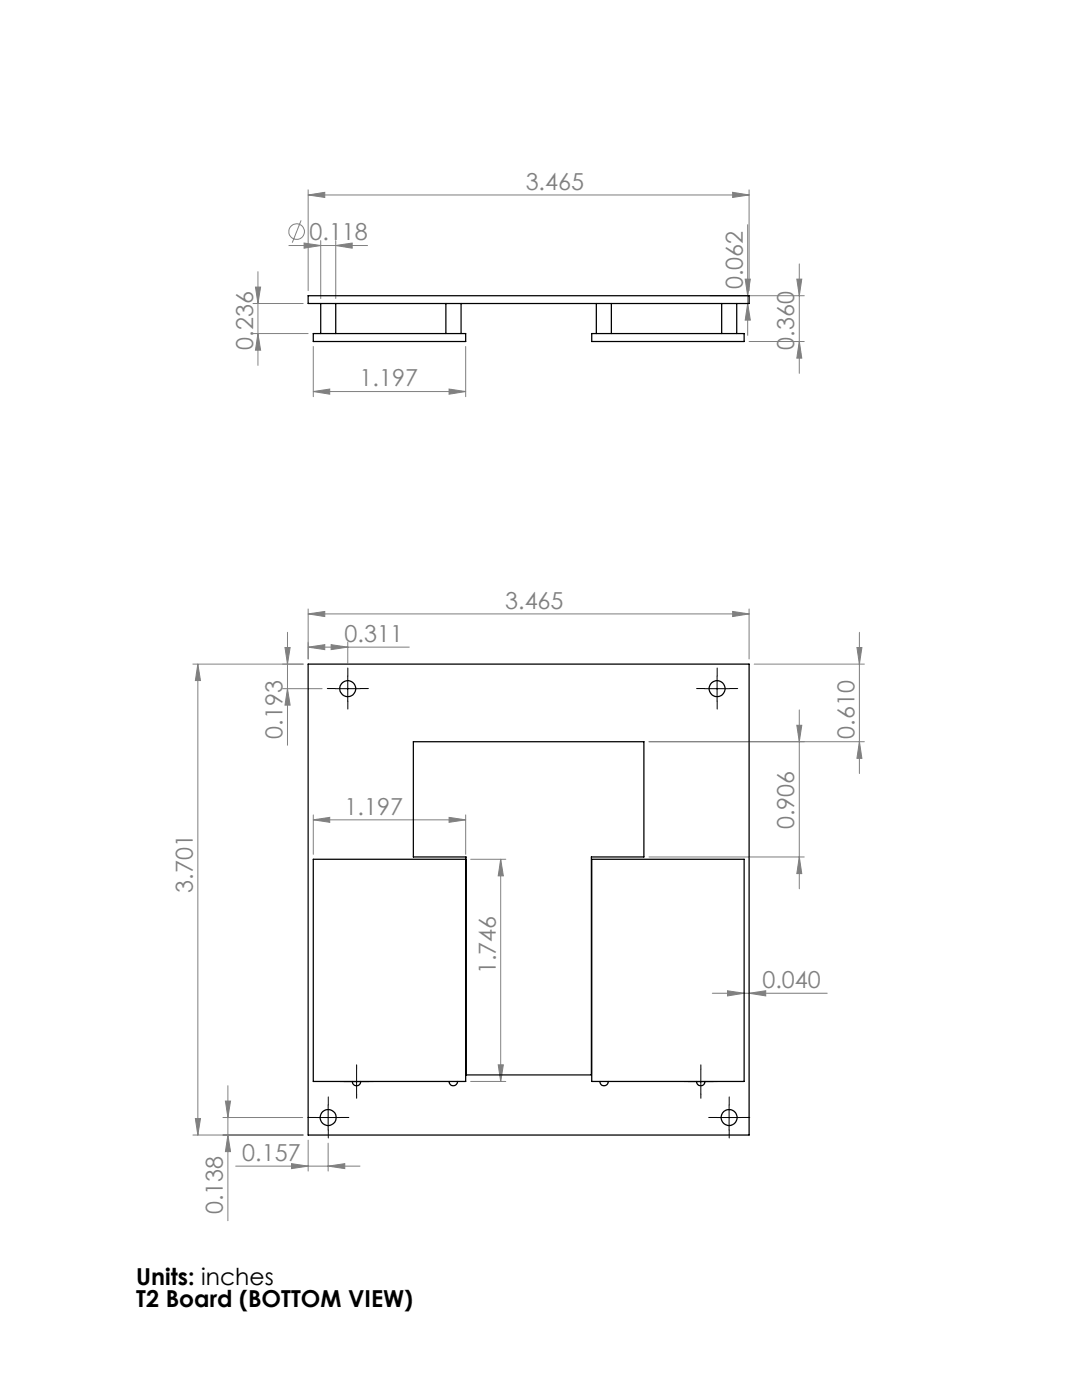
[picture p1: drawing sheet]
<svg xmlns="http://www.w3.org/2000/svg" width="216mm" height="279mm" viewBox="0 0 216 279" stroke-linecap="round" stroke-linejoin="round" font-family="sans-serif">
<g fill="none" stroke="#808080" stroke-width=".2">
<path d="M61.5 38.9l3.3-.5v1zM61.5 37.9v20.1M61.5 38.9h88M146.2 38.4l3.3 .5-3.3 .5zM149.5 37.9v20.1M51 57.3h1l-.5 3.3zM51.5 54.2v18.7M57.6 49h15.7M60.1 44l-1.8 4.4M60.7 48.5l3.3 .5-3.3 .5zM64 48v11.6M67 49l3.3-.5v1z"/>
<path d="M67 48v11.6M141.7 59h18.8M148.7 55.7h1l-.5 3.3zM149.2 44.8v22.1M159 55.7h1l-.5 3.3zM159.5 52.7v21.8M50.5 60.6h10M50.5 66.6h11M51.5 66.6l.5 3.3h-1zM62.5 78.1l3.3-.5v1.1zM62.5 69.1v10.1M62.5 78.1h30.4"/>
<path d="M89.6 77.6l3.3 .5-3.3 .6zM92.9 69.1v10.1M149.2 60.6l.5 3.3h-1zM149.5 68.2h11M159.5 68.2l.5 3.3h-1zM38.5 132.5h22M39.5 132.5l.5 3.3h-1zM39.5 132.5v94M56.4 137.4h7.9M56.9 129.2h1l-.5 3.3zM57.4 126.2v22.5M57.4 137.4l.5 3.3h-1z"/>
<path d="M61.5 129.2l3.3-.5v.9zM61.5 129.2h20.2M61.5 122.5l3.3-.5v1zM61.5 121.5v10M61.5 122.5h88M66.1 128.7l3.3 .5-3.3 .4zM69.4 128.2v4.1M146.2 122l3.3 .5-3.3 .5zM149.5 121.5v10M150.5 132.5h22M171 129.2h1l-.5 3.3zM171.5 126.2v28.2"/>
<path d="M129.5 148h43M159 144.7h1l-.5 3.3zM159.5 141.7v35.7M171.5 148l.5 3.3h-1zM62.5 163.6l3.3-.5v1zM62.5 162.6v7.9M62.5 163.6h30.4M89.6 163.1l3.3 .5-3.3 .5zM92.9 162.6v7.9M93.9 171.5h7M99.9 171.5v44.3M99.9 171.5l.5 3.3h-1z"/>
<path d="M129.5 171h31M159.5 171l.5 3.3h-1zM142.1 198.2h23M145.2 197.7l3.3 .5-3.3 .6zM149.5 198.2l3.3-.5v1.1zM45 219.7h1l-.5 3.3zM45.5 216.7v26.9M93.9 215.8h7M99.4 212.5h1l-.5 3.3zM38.5 226.5h22M39 223.2h1l-.5 3.3zM44.5 223h15.9"/>
<path d="M45.5 226.5l.5 3.3h-1zM47 232.7h24.8M58.2 232.2l3.3 .5-3.3 .5zM61.5 227.5v6.2M65.5 232.7l3.3-.5v1zM65.5 228.1v5.6"/>
<circle cx="59.2" cy="46.2" r="1.56"/>
</g>
<g fill="none" stroke="#000" stroke-width=".2" stroke-dasharray="15.2 1.3 1.3 1.3">
<path d="M66.9 137.4h-1.6M69.4 134.9v-1.6M69.4 139.9v1.6M71.9 137.4h1.6M140.6 137.4h-1.6M143.1 134.9v-1.6M143.1 139.9v1.6M145.6 137.4h1.6M68.7 215.8h-.9M71.2 213.3v-.8M71.2 218.3v.9M73.7 215.8h.8"/>
<path d="M137.3 215.8h-.8M139.8 213.3v-.8M139.8 218.3v.9M142.3 215.8h.9M63 223h-1.6M65.5 220.5v-1.6M65.5 225.5v1.6M68 223h1.6M143 223h-1.6M145.5 220.5v-1.6M145.5 225.5v1.6M148 223h1.6"/>
</g>
<path d="M66.9 137.4h5M69.4 134.9v5M140.6 137.4h5M143.1 134.9v5M68.7 215.9h5M71.2 213.4v5M137.3 215.9h5M139.8 213.4v5M63 223h5M65.5 220.5v5M143 223h5M145.5 220.5v5" fill="none" stroke="#000" stroke-width=".2"/>
<g fill="#808080">
<path d="M66.1 128.7l3.3 .5-3.3 .4zM61.5 129.2l3.3-.5v.9zM89.6 163.1l3.3 .5-3.3 .5zM62.5 163.6l3.3-.5v1zM149.5 198.2l3.3-.5v1.1zM145.2 197.7l3.3 .5-3.3 .6zM89.6 77.6l3.3 .5-3.3 .6zM62.5 78.1l3.3-.5v1.1z"/>
<path d="M61.5 122.5l3.3-.5v1zM146.2 122l3.3 .5-3.3 .5zM58.2 232.2l3.3 .5-3.3 .5zM65.5 232.7l3.3-.5v1zM60.7 48.5l3.3 .5-3.3 .5zM67 49l3.3-.5v1zM61.5 38.9l3.3-.5v1zM146.2 38.4l3.3 .5-3.3 .5z"/>
<path d="M57.4 137.4l.5 3.3h-1zM56.9 129.2h1l-.5 3.3zM159.5 171l.5 3.3h-1zM159 144.7h1l-.5 3.3zM99.4 212.5h1l-.5 3.3zM99.9 171.5l.5 3.3h-1z"/>
<path d="M39.5 132.5l.5 3.3h-1zM39 223.2h1l-.5 3.3zM45 219.7h1l-.5 3.3zM45.5 226.5l.5 3.3h-1zM171 129.2h1l-.5 3.3zM171.5 148l.5 3.3h-1zM51 57.3h1l-.5 3.3zM51.5 66.6l.5 3.3h-1zM159 55.7h1l-.5 3.3zM159.5 68.2l.5 3.3h-1zM148.7 55.7h1l-.5 3.3zM149.2 60.6l.5 3.3h-1z"/>
</g>
<g fill="none" stroke="#000" stroke-width=".25">
<path d="M61.5 59h88v1.6h-88zM62.5 66.6h30.4v1.6h-30.4zM64 60.6v6M67 60.6v6M89 60.6v6M92 60.6v6M118.1 66.6h30.4v1.6h-30.4zM119 60.6v6M122 60.6v6M144 60.6v6M147 60.6v6M61.5 132.5h88v94h-88z"/>
<path d="M82.5 148h46v23h-10.5v43.5h-25v-43.5h-10.5zM62.5 171.5h30.4v44.3h-30.4zM118.1 171.5h30.4v44.3h-30.4zM70.3 215.8a.83 .83 0 0 0 .8 .9 .83 .83 0 0 0 .9-.9M89.6 215.8a.85 .85 0 0 0 .9 .9 .85 .85 0 0 0 .8-.9M119.7 215.8a.83 .83 0 0 0 .8 .9 .83 .83 0 0 0 .9-.9M139 215.8a.83 .83 0 0 0 .8 .9 .83 .83 0 0 0 .9-.9"/>
<circle cx="69.4" cy="137.4" r="1.59"/>
<circle cx="143.1" cy="137.4" r="1.59"/>
<circle cx="65.5" cy="223" r="1.6"/>
<circle cx="145.5" cy="223" r="1.59"/>
</g>
<g font-size="4.7" fill="#808080">
<text x="104.9" y="37.9">3.465</text>
<text x="61.8" y="47.9">0.118</text>
<text x="148.2" y="57.7" transform="rotate(-90 148.2 57.7)">0.062</text>
<text x="50.5" y="69.8" transform="rotate(-90 50.5 69.8)">0.236</text>
<text x="158.5" y="69.8" transform="rotate(-90 158.5 69.8)">0.360</text>
<text x="71.8" y="77.1">1.197</text>
<text x="100.8" y="121.5">3.465</text>
<text x="68.8" y="128.1">0.311</text>
<text x="56.4" y="147.4" transform="rotate(-90 56.4 147.4)">0.193</text>
<text x="170.5" y="147.4" transform="rotate(-90 170.5 147.4)">0.610</text>
<text x="68.8" y="162.6">1.197</text>
<text x="158.5" y="165.5" transform="rotate(-90 158.5 165.5)">0.906</text>
<text x="38.5" y="178.1" transform="rotate(-90 38.5 178.1)">3.701</text>
<text x="98.9" y="194.4" transform="rotate(-90 98.9 194.4)">1.746</text>
<text x="152.2" y="197.2">0.040</text>
<text x="48.4" y="231.7">0.157</text>
<text x="44.5" y="242.3" transform="rotate(-90 44.5 242.3)">0.138</text>
</g>
<g font-size="4.7">
<text x="27.2" y="256.4">Units: inches</text>
<text x="27.2" y="260.9">T2 Board (BOTTOM VIEW)</text>
</g>
</svg>
